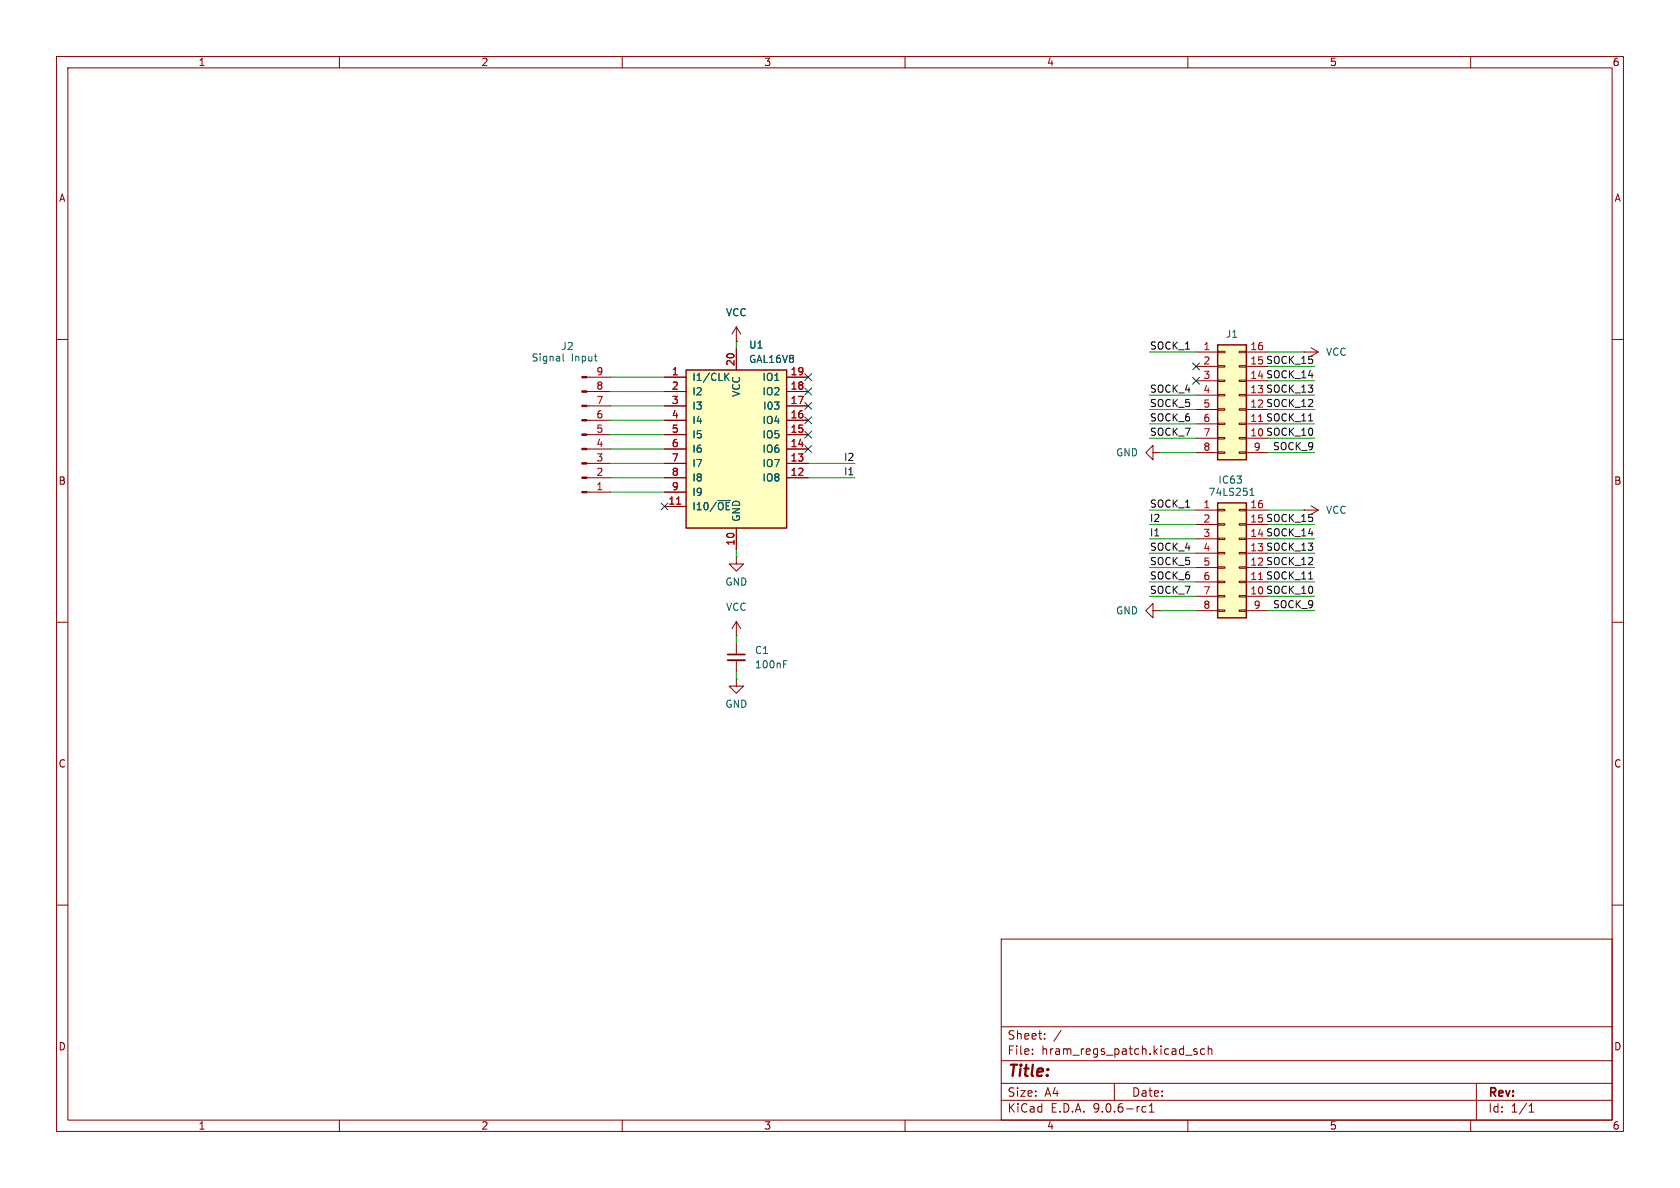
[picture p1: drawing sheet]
(kicad_sch
 (version 20250114)
 (generator "eeschema")
 (generator_version "9.0")
 (paper "A4")
 (lib_symbols
  (symbol "Connector:Conn_01x09_Pin"
   (pin_names
    (offset 1.016) (hide yes)) (exclude_from_sim no) (in_bom yes) (on_board yes)
   (property "Reference" "J" (at 0 12.7 0) (effects (font (size 1.27 1.27))))
   (property "Value" "Conn_01x09_Pin" (at 0 -12.7 0) (effects (font (size 1.27 1.27))))
   (property "Footprint" "" (at 0 0 0) (effects (font (size 1.27 1.27)) (hide yes)))
   (property "Datasheet" "~" (at 0 0 0) (effects (font (size 1.27 1.27)) (hide yes)))
   (property "Description" "Generic connector, single row, 01x09, script generated" (at 0 0 0) (effects (font (size 1.27 1.27)) (hide yes)))
   (property "ki_locked" "" (at 0 0 0) (effects (font (size 1.27 1.27))))
   (symbol "Conn_01x09_Pin_1_1"
    (rectangle (start 0.8636 10.287) (end 0 10.033) (stroke (width 0.1524) (type default)) (fill (type outline)))
    (rectangle (start 0.8636 7.747) (end 0 7.493) (stroke (width 0.1524) (type default)) (fill (type outline)))
    (rectangle (start 0.8636 5.207) (end 0 4.953) (stroke (width 0.1524) (type default)) (fill (type outline)))
    (rectangle (start 0.8636 2.667) (end 0 2.413) (stroke (width 0.1524) (type default)) (fill (type outline)))
    (rectangle (start 0.8636 0.127) (end 0 -0.127) (stroke (width 0.1524) (type default)) (fill (type outline)))
    (rectangle (start 0.8636 -2.413) (end 0 -2.667) (stroke (width 0.1524) (type default)) (fill (type outline)))
    (rectangle (start 0.8636 -4.953) (end 0 -5.207) (stroke (width 0.1524) (type default)) (fill (type outline)))
    (rectangle (start 0.8636 -7.493) (end 0 -7.747) (stroke (width 0.1524) (type default)) (fill (type outline)))
    (rectangle (start 0.8636 -10.033) (end 0 -10.287) (stroke (width 0.1524) (type default)) (fill (type outline)))
    (polyline (pts (xy 1.27 10.16) (xy 0.8636 10.16)) (stroke (width 0.1524) (type default)) (fill (type none)))
    (polyline (pts (xy 1.27 7.62) (xy 0.8636 7.62)) (stroke (width 0.1524) (type default)) (fill (type none)))
    (polyline (pts (xy 1.27 5.08) (xy 0.8636 5.08)) (stroke (width 0.1524) (type default)) (fill (type none)))
    (polyline (pts (xy 1.27 2.54) (xy 0.8636 2.54)) (stroke (width 0.1524) (type default)) (fill (type none)))
    (polyline (pts (xy 1.27 0) (xy 0.8636 0)) (stroke (width 0.1524) (type default)) (fill (type none)))
    (polyline (pts (xy 1.27 -2.54) (xy 0.8636 -2.54)) (stroke (width 0.1524) (type default)) (fill (type none)))
    (polyline (pts (xy 1.27 -5.08) (xy 0.8636 -5.08)) (stroke (width 0.1524) (type default)) (fill (type none)))
    (polyline (pts (xy 1.27 -7.62) (xy 0.8636 -7.62)) (stroke (width 0.1524) (type default)) (fill (type none)))
    (polyline (pts (xy 1.27 -10.16) (xy 0.8636 -10.16)) (stroke (width 0.1524) (type default)) (fill (type none)))
    (pin passive line (at 5.08 10.16 180) (length 3.81) (name "Pin_1" (effects (font (size 1.27 1.27)))) (number "1" (effects (font (size 1.27 1.27)))))
    (pin passive line (at 5.08 7.62 180) (length 3.81) (name "Pin_2" (effects (font (size 1.27 1.27)))) (number "2" (effects (font (size 1.27 1.27)))))
    (pin passive line (at 5.08 5.08 180) (length 3.81) (name "Pin_3" (effects (font (size 1.27 1.27)))) (number "3" (effects (font (size 1.27 1.27)))))
    (pin passive line (at 5.08 2.54 180) (length 3.81) (name "Pin_4" (effects (font (size 1.27 1.27)))) (number "4" (effects (font (size 1.27 1.27)))))
    (pin passive line (at 5.08 0 180) (length 3.81) (name "Pin_5" (effects (font (size 1.27 1.27)))) (number "5" (effects (font (size 1.27 1.27)))))
    (pin passive line (at 5.08 -2.54 180) (length 3.81) (name "Pin_6" (effects (font (size 1.27 1.27)))) (number "6" (effects (font (size 1.27 1.27)))))
    (pin passive line (at 5.08 -5.08 180) (length 3.81) (name "Pin_7" (effects (font (size 1.27 1.27)))) (number "7" (effects (font (size 1.27 1.27)))))
    (pin passive line (at 5.08 -7.62 180) (length 3.81) (name "Pin_8" (effects (font (size 1.27 1.27)))) (number "8" (effects (font (size 1.27 1.27)))))
    (pin passive line (at 5.08 -10.16 180) (length 3.81) (name "Pin_9" (effects (font (size 1.27 1.27)))) (number "9" (effects (font (size 1.27 1.27))))))
   (embedded_fonts no))
  (symbol "Connector_Generic:Conn_02x08_Counter_Clockwise"
   (pin_names
    (offset 1.016) (hide yes)) (exclude_from_sim no) (in_bom yes) (on_board yes)
   (property "Reference" "J" (at 1.27 10.16 0) (effects (font (size 1.27 1.27))))
   (property "Value" "Conn_02x08_Counter_Clockwise" (at 1.27 -12.7 0) (effects (font (size 1.27 1.27))))
   (property "Footprint" "" (at 0 0 0) (effects (font (size 1.27 1.27)) (hide yes)))
   (property "Datasheet" "~" (at 0 0 0) (effects (font (size 1.27 1.27)) (hide yes)))
   (property "Description" "Generic connector, double row, 02x08, counter clockwise pin numbering scheme (similar to DIP package numbering), script generated (kicad-library-utils/schlib/autogen/connector/)" (at 0 0 0) (effects (font (size 1.27 1.27)) (hide yes)))
   (symbol "Conn_02x08_Counter_Clockwise_1_1"
    (rectangle (start -1.27 8.89) (end 3.81 -11.43) (stroke (width 0.254) (type default)) (fill (type background)))
    (rectangle (start -1.27 7.747) (end 0 7.493) (stroke (width 0.1524) (type default)) (fill (type none)))
    (rectangle (start -1.27 5.207) (end 0 4.953) (stroke (width 0.1524) (type default)) (fill (type none)))
    (rectangle (start -1.27 2.667) (end 0 2.413) (stroke (width 0.1524) (type default)) (fill (type none)))
    (rectangle (start -1.27 0.127) (end 0 -0.127) (stroke (width 0.1524) (type default)) (fill (type none)))
    (rectangle (start -1.27 -2.413) (end 0 -2.667) (stroke (width 0.1524) (type default)) (fill (type none)))
    (rectangle (start -1.27 -4.953) (end 0 -5.207) (stroke (width 0.1524) (type default)) (fill (type none)))
    (rectangle (start -1.27 -7.493) (end 0 -7.747) (stroke (width 0.1524) (type default)) (fill (type none)))
    (rectangle (start -1.27 -10.033) (end 0 -10.287) (stroke (width 0.1524) (type default)) (fill (type none)))
    (rectangle (start 3.81 7.747) (end 2.54 7.493) (stroke (width 0.1524) (type default)) (fill (type none)))
    (rectangle (start 3.81 5.207) (end 2.54 4.953) (stroke (width 0.1524) (type default)) (fill (type none)))
    (rectangle (start 3.81 2.667) (end 2.54 2.413) (stroke (width 0.1524) (type default)) (fill (type none)))
    (rectangle (start 3.81 0.127) (end 2.54 -0.127) (stroke (width 0.1524) (type default)) (fill (type none)))
    (rectangle (start 3.81 -2.413) (end 2.54 -2.667) (stroke (width 0.1524) (type default)) (fill (type none)))
    (rectangle (start 3.81 -4.953) (end 2.54 -5.207) (stroke (width 0.1524) (type default)) (fill (type none)))
    (rectangle (start 3.81 -7.493) (end 2.54 -7.747) (stroke (width 0.1524) (type default)) (fill (type none)))
    (rectangle (start 3.81 -10.033) (end 2.54 -10.287) (stroke (width 0.1524) (type default)) (fill (type none)))
    (pin passive line (at -5.08 7.62 0) (length 3.81) (name "Pin_1" (effects (font (size 1.27 1.27)))) (number "1" (effects (font (size 1.27 1.27)))))
    (pin passive line (at -5.08 5.08 0) (length 3.81) (name "Pin_2" (effects (font (size 1.27 1.27)))) (number "2" (effects (font (size 1.27 1.27)))))
    (pin passive line (at -5.08 2.54 0) (length 3.81) (name "Pin_3" (effects (font (size 1.27 1.27)))) (number "3" (effects (font (size 1.27 1.27)))))
    (pin passive line (at -5.08 0 0) (length 3.81) (name "Pin_4" (effects (font (size 1.27 1.27)))) (number "4" (effects (font (size 1.27 1.27)))))
    (pin passive line (at -5.08 -2.54 0) (length 3.81) (name "Pin_5" (effects (font (size 1.27 1.27)))) (number "5" (effects (font (size 1.27 1.27)))))
    (pin passive line (at -5.08 -5.08 0) (length 3.81) (name "Pin_6" (effects (font (size 1.27 1.27)))) (number "6" (effects (font (size 1.27 1.27)))))
    (pin passive line (at -5.08 -7.62 0) (length 3.81) (name "Pin_7" (effects (font (size 1.27 1.27)))) (number "7" (effects (font (size 1.27 1.27)))))
    (pin passive line (at -5.08 -10.16 0) (length 3.81) (name "Pin_8" (effects (font (size 1.27 1.27)))) (number "8" (effects (font (size 1.27 1.27)))))
    (pin passive line (at 7.62 7.62 180) (length 3.81) (name "Pin_16" (effects (font (size 1.27 1.27)))) (number "16" (effects (font (size 1.27 1.27)))))
    (pin passive line (at 7.62 5.08 180) (length 3.81) (name "Pin_15" (effects (font (size 1.27 1.27)))) (number "15" (effects (font (size 1.27 1.27)))))
    (pin passive line (at 7.62 2.54 180) (length 3.81) (name "Pin_14" (effects (font (size 1.27 1.27)))) (number "14" (effects (font (size 1.27 1.27)))))
    (pin passive line (at 7.62 0 180) (length 3.81) (name "Pin_13" (effects (font (size 1.27 1.27)))) (number "13" (effects (font (size 1.27 1.27)))))
    (pin passive line (at 7.62 -2.54 180) (length 3.81) (name "Pin_12" (effects (font (size 1.27 1.27)))) (number "12" (effects (font (size 1.27 1.27)))))
    (pin passive line (at 7.62 -5.08 180) (length 3.81) (name "Pin_11" (effects (font (size 1.27 1.27)))) (number "11" (effects (font (size 1.27 1.27)))))
    (pin passive line (at 7.62 -7.62 180) (length 3.81) (name "Pin_10" (effects (font (size 1.27 1.27)))) (number "10" (effects (font (size 1.27 1.27)))))
    (pin passive line (at 7.62 -10.16 180) (length 3.81) (name "Pin_9" (effects (font (size 1.27 1.27)))) (number "9" (effects (font (size 1.27 1.27))))))
   (embedded_fonts no))
  (symbol "Device:C_Small"
   (pin_numbers (hide yes))
   (pin_names
    (offset 0.254) (hide yes)) (exclude_from_sim no) (in_bom yes) (on_board yes)
   (property "Reference" "C" (at 0.254 1.778 0) (effects (font (size 1.27 1.27)) (justify left)))
   (property "Value" "C_Small" (at 0.254 -2.032 0) (effects (font (size 1.27 1.27)) (justify left)))
   (property "Footprint" "" (at 0 0 0) (effects (font (size 1.27 1.27)) (hide yes)))
   (property "Datasheet" "~" (at 0 0 0) (effects (font (size 1.27 1.27)) (hide yes)))
   (property "Description" "Unpolarized capacitor, small symbol" (at 0 0 0) (effects (font (size 1.27 1.27)) (hide yes)))
   (symbol "C_Small_0_1"
    (polyline (pts (xy -1.524 0.508) (xy 1.524 0.508)) (stroke (width 0.3048) (type default)) (fill (type none)))
    (polyline (pts (xy -1.524 -0.508) (xy 1.524 -0.508)) (stroke (width 0.3302) (type default)) (fill (type none))))
   (symbol "C_Small_1_1"
    (pin passive line (at 0 2.54 270) (length 2.032) (name "~" (effects (font (size 1.27 1.27)))) (number "1" (effects (font (size 1.27 1.27)))))
    (pin passive line (at 0 -2.54 90) (length 2.032) (name "~" (effects (font (size 1.27 1.27)))) (number "2" (effects (font (size 1.27 1.27))))))
   (embedded_fonts no))
  (symbol "Logic_Programmable:GAL16V8"
   (pin_names
    (offset 1.016)) (exclude_from_sim no) (in_bom yes) (on_board yes)
   (property "Reference" "U" (at -8.89 16.51 0) (effects (font (size 1.27 1.27)) (justify left)))
   (property "Value" "GAL16V8" (at 1.27 16.51 0) (effects (font (size 1.27 1.27)) (justify left)))
   (property "Footprint" "" (at 0 0 0) (effects (font (size 1.27 1.27)) (hide yes)))
   (property "Datasheet" "" (at 0 0 0) (effects (font (size 1.27 1.27)) (hide yes)))
   (property "Description" "Programmable Logic Array, DIP-20/SOIC-20/PLCC-20" (at 0 0 0) (effects (font (size 1.27 1.27)) (hide yes)))
   (symbol "GAL16V8_0_0"
    (pin power_in line (at 0 17.78 270) (length 3.81) (name "VCC" (effects (font (size 1.27 1.27)))) (number "20" (effects (font (size 1.27 1.27)))))
    (pin power_in line (at 0 -17.78 90) (length 3.81) (name "GND" (effects (font (size 1.27 1.27)))) (number "10" (effects (font (size 1.27 1.27))))))
   (symbol "GAL16V8_0_1"
    (rectangle (start -8.89 13.97) (end 8.89 -13.97) (stroke (width 0.254) (type default)) (fill (type background))))
   (symbol "GAL16V8_1_1"
    (pin input line (at -12.7 12.7 0) (length 3.81) (name "I1/CLK" (effects (font (size 1.27 1.27)))) (number "1" (effects (font (size 1.27 1.27)))))
    (pin input line (at -12.7 10.16 0) (length 3.81) (name "I2" (effects (font (size 1.27 1.27)))) (number "2" (effects (font (size 1.27 1.27)))))
    (pin input line (at -12.7 7.62 0) (length 3.81) (name "I3" (effects (font (size 1.27 1.27)))) (number "3" (effects (font (size 1.27 1.27)))))
    (pin input line (at -12.7 5.08 0) (length 3.81) (name "I4" (effects (font (size 1.27 1.27)))) (number "4" (effects (font (size 1.27 1.27)))))
    (pin input line (at -12.7 2.54 0) (length 3.81) (name "I5" (effects (font (size 1.27 1.27)))) (number "5" (effects (font (size 1.27 1.27)))))
    (pin input line (at -12.7 0 0) (length 3.81) (name "I6" (effects (font (size 1.27 1.27)))) (number "6" (effects (font (size 1.27 1.27)))))
    (pin input line (at -12.7 -2.54 0) (length 3.81) (name "I7" (effects (font (size 1.27 1.27)))) (number "7" (effects (font (size 1.27 1.27)))))
    (pin input line (at -12.7 -5.08 0) (length 3.81) (name "I8" (effects (font (size 1.27 1.27)))) (number "8" (effects (font (size 1.27 1.27)))))
    (pin input line (at -12.7 -7.62 0) (length 3.81) (name "I9" (effects (font (size 1.27 1.27)))) (number "9" (effects (font (size 1.27 1.27)))))
    (pin input line (at -12.7 -10.16 0) (length 3.81) (name "I10/~{OE}" (effects (font (size 1.27 1.27)))) (number "11" (effects (font (size 1.27 1.27)))))
    (pin tri_state line (at 12.7 12.7 180) (length 3.81) (name "IO1" (effects (font (size 1.27 1.27)))) (number "19" (effects (font (size 1.27 1.27)))))
    (pin tri_state line (at 12.7 10.16 180) (length 3.81) (name "IO2" (effects (font (size 1.27 1.27)))) (number "18" (effects (font (size 1.27 1.27)))))
    (pin tri_state line (at 12.7 7.62 180) (length 3.81) (name "I03" (effects (font (size 1.27 1.27)))) (number "17" (effects (font (size 1.27 1.27)))))
    (pin tri_state line (at 12.7 5.08 180) (length 3.81) (name "IO4" (effects (font (size 1.27 1.27)))) (number "16" (effects (font (size 1.27 1.27)))))
    (pin tri_state line (at 12.7 2.54 180) (length 3.81) (name "IO5" (effects (font (size 1.27 1.27)))) (number "15" (effects (font (size 1.27 1.27)))))
    (pin tri_state line (at 12.7 0 180) (length 3.81) (name "IO6" (effects (font (size 1.27 1.27)))) (number "14" (effects (font (size 1.27 1.27)))))
    (pin tri_state line (at 12.7 -2.54 180) (length 3.81) (name "IO7" (effects (font (size 1.27 1.27)))) (number "13" (effects (font (size 1.27 1.27)))))
    (pin tri_state line (at 12.7 -5.08 180) (length 3.81) (name "IO8" (effects (font (size 1.27 1.27)))) (number "12" (effects (font (size 1.27 1.27))))))
   (embedded_fonts no))
  (symbol "power:GND"
   (power)
   (pin_numbers (hide yes))
   (pin_names
    (offset 0) (hide yes)) (exclude_from_sim no) (in_bom yes) (on_board yes)
   (property "Reference" "#PWR" (at 0 -6.35 0) (effects (font (size 1.27 1.27)) (hide yes)))
   (property "Value" "GND" (at 0 -3.81 0) (effects (font (size 1.27 1.27))))
   (property "Footprint" "" (at 0 0 0) (effects (font (size 1.27 1.27)) (hide yes)))
   (property "Datasheet" "" (at 0 0 0) (effects (font (size 1.27 1.27)) (hide yes)))
   (property "Description" "Power symbol creates a global label with name \"GND\" , ground" (at 0 0 0) (effects (font (size 1.27 1.27)) (hide yes)))
   (symbol "GND_0_1"
    (polyline (pts (xy 0 0) (xy 0 -1.27) (xy 1.27 -1.27) (xy 0 -2.54) (xy -1.27 -1.27) (xy 0 -1.27)) (stroke (width 0) (type default)) (fill (type none))))
   (symbol "GND_1_1"
    (pin power_in line (at 0 0 270) (length 0) (name "~" (effects (font (size 1.27 1.27)))) (number "1" (effects (font (size 1.27 1.27))))))
   (embedded_fonts no))
  (symbol "power:VCC"
   (power)
   (pin_numbers (hide yes))
   (pin_names
    (offset 0) (hide yes)) (exclude_from_sim no) (in_bom yes) (on_board yes)
   (property "Reference" "#PWR" (at 0 -3.81 0) (effects (font (size 1.27 1.27)) (hide yes)))
   (property "Value" "VCC" (at 0 3.556 0) (effects (font (size 1.27 1.27))))
   (property "Footprint" "" (at 0 0 0) (effects (font (size 1.27 1.27)) (hide yes)))
   (property "Datasheet" "" (at 0 0 0) (effects (font (size 1.27 1.27)) (hide yes)))
   (property "Description" "Power symbol creates a global label with name \"VCC\"" (at 0 0 0) (effects (font (size 1.27 1.27)) (hide yes)))
   (symbol "VCC_0_1"
    (polyline (pts (xy -0.762 1.27) (xy 0 2.54)) (stroke (width 0) (type default)) (fill (type none)))
    (polyline (pts (xy 0 2.54) (xy 0.762 1.27)) (stroke (width 0) (type default)) (fill (type none)))
    (polyline (pts (xy 0 0) (xy 0 2.54)) (stroke (width 0) (type default)) (fill (type none))))
   (symbol "VCC_1_1"
    (pin power_in line (at 0 0 90) (length 0) (name "~" (effects (font (size 1.27 1.27)))) (number "1" (effects (font (size 1.27 1.27))))))
   (embedded_fonts no)))
 (no_connect
  (at 142.875 74.295))
 (no_connect
  (at 142.875 79.375))
 (no_connect
  (at 142.875 71.755))
 (no_connect
  (at 211.455 67.31))
 (no_connect
  (at 142.875 69.215))
 (no_connect
  (at 117.475 89.535))
 (no_connect
  (at 142.875 66.675))
 (no_connect
  (at 211.455 64.77))
 (no_connect
  (at 142.875 76.835))
 (wire
  (pts (xy 203.2 62.23) (xy 211.455 62.23))
  (stroke (width 0) (type default)))
 (wire
  (pts (xy 224.155 107.95) (xy 232.41 107.95))
  (stroke (width 0) (type default)))
 (wire
  (pts (xy 224.155 100.33) (xy 232.41 100.33))
  (stroke (width 0) (type default)))
 (wire
  (pts (xy 224.155 92.71) (xy 232.41 92.71))
  (stroke (width 0) (type default)))
 (wire
  (pts (xy 107.95 86.995) (xy 117.475 86.995))
  (stroke (width 0) (type default)))
 (wire
  (pts (xy 203.2 72.39) (xy 211.455 72.39))
  (stroke (width 0) (type default)))
 (wire
  (pts (xy 151.13 84.455) (xy 142.875 84.455))
  (stroke (width 0) (type default)))
 (wire
  (pts (xy 224.155 64.77) (xy 232.41 64.77))
  (stroke (width 0) (type default)))
 (wire
  (pts (xy 203.2 77.47) (xy 211.455 77.47))
  (stroke (width 0) (type default)))
 (wire
  (pts (xy 107.95 81.915) (xy 117.475 81.915))
  (stroke (width 0) (type default)))
 (wire
  (pts (xy 203.2 100.33) (xy 211.455 100.33))
  (stroke (width 0) (type default)))
 (wire
  (pts (xy 107.95 76.835) (xy 117.475 76.835))
  (stroke (width 0) (type default)))
 (wire
  (pts (xy 224.155 74.93) (xy 232.41 74.93))
  (stroke (width 0) (type default)))
 (wire
  (pts (xy 205.105 80.01) (xy 211.455 80.01))
  (stroke (width 0) (type default)))
 (wire
  (pts (xy 151.13 81.915) (xy 142.875 81.915))
  (stroke (width 0) (type default)))
 (wire
  (pts (xy 203.2 102.87) (xy 211.455 102.87))
  (stroke (width 0) (type default)))
 (wire
  (pts (xy 205.105 107.95) (xy 211.455 107.95))
  (stroke (width 0) (type default)))
 (wire
  (pts (xy 107.95 79.375) (xy 117.475 79.375))
  (stroke (width 0) (type default)))
 (wire
  (pts (xy 224.155 77.47) (xy 232.41 77.47))
  (stroke (width 0) (type default)))
 (wire
  (pts (xy 224.155 80.01) (xy 232.41 80.01))
  (stroke (width 0) (type default)))
 (wire
  (pts (xy 107.95 69.215) (xy 117.475 69.215))
  (stroke (width 0) (type default)))
 (wire
  (pts (xy 203.2 90.17) (xy 211.455 90.17))
  (stroke (width 0) (type default)))
 (wire
  (pts (xy 203.2 105.41) (xy 211.455 105.41))
  (stroke (width 0) (type default)))
 (wire
  (pts (xy 203.2 95.25) (xy 211.455 95.25))
  (stroke (width 0) (type default)))
 (wire
  (pts (xy 107.95 84.455) (xy 117.475 84.455))
  (stroke (width 0) (type default)))
 (wire
  (pts (xy 224.155 67.31) (xy 232.41 67.31))
  (stroke (width 0) (type default)))
 (wire
  (pts (xy 203.2 92.71) (xy 211.455 92.71))
  (stroke (width 0) (type default)))
 (wire
  (pts (xy 224.155 102.87) (xy 232.41 102.87))
  (stroke (width 0) (type default)))
 (wire
  (pts (xy 107.95 74.295) (xy 117.475 74.295))
  (stroke (width 0) (type default)))
 (wire
  (pts (xy 130.175 60.325) (xy 130.175 61.595))
  (stroke (width 0) (type default)))
 (wire
  (pts (xy 224.155 95.25) (xy 232.41 95.25))
  (stroke (width 0) (type default)))
 (wire
  (pts (xy 203.2 69.85) (xy 211.455 69.85))
  (stroke (width 0) (type default)))
 (wire
  (pts (xy 107.95 66.675) (xy 117.475 66.675))
  (stroke (width 0) (type default)))
 (wire
  (pts (xy 224.155 62.23) (xy 230.505 62.23))
  (stroke (width 0) (type default)))
 (wire
  (pts (xy 130.175 118.745) (xy 130.175 120.015))
  (stroke (width 0) (type default)))
 (wire
  (pts (xy 107.95 71.755) (xy 117.475 71.755))
  (stroke (width 0) (type default)))
 (wire
  (pts (xy 203.2 97.79) (xy 211.455 97.79))
  (stroke (width 0) (type default)))
 (wire
  (pts (xy 224.155 97.79) (xy 232.41 97.79))
  (stroke (width 0) (type default)))
 (wire
  (pts (xy 224.155 105.41) (xy 232.41 105.41))
  (stroke (width 0) (type default)))
 (wire
  (pts (xy 130.175 97.155) (xy 130.175 98.425))
  (stroke (width 0) (type default)))
 (wire
  (pts (xy 224.155 72.39) (xy 232.41 72.39))
  (stroke (width 0) (type default)))
 (wire
  (pts (xy 203.2 74.93) (xy 211.455 74.93))
  (stroke (width 0) (type default)))
 (wire
  (pts (xy 224.155 69.85) (xy 232.41 69.85))
  (stroke (width 0) (type default)))
 (wire
  (pts (xy 130.175 112.395) (xy 130.175 113.665))
  (stroke (width 0) (type default)))
 (wire
  (pts (xy 224.155 90.17) (xy 230.505 90.17))
  (stroke (width 0) (type default)))
 (label "I2"
  (at 151.13 81.915 180)
  (effects (font (size 1.27 1.27)) (justify right bottom)))
 (label "SOCK_12"
  (at 232.41 72.39 180)
  (effects (font (size 1.27 1.27)) (justify right bottom)))
 (label "SOCK_10"
  (at 232.41 105.41 180)
  (effects (font (size 1.27 1.27)) (justify right bottom)))
 (label "SOCK_14"
  (at 232.41 95.25 180)
  (effects (font (size 1.27 1.27)) (justify right bottom)))
 (label "SOCK_13"
  (at 232.41 69.85 180)
  (effects (font (size 1.27 1.27)) (justify right bottom)))
 (label "SOCK_15"
  (at 232.41 64.77 180)
  (effects (font (size 1.27 1.27)) (justify right bottom)))
 (label "SOCK_9"
  (at 232.41 80.01 180)
  (effects (font (size 1.27 1.27)) (justify right bottom)))
 (label "SOCK_4"
  (at 203.2 69.85 0)
  (effects (font (size 1.27 1.27)) (justify left bottom)))
 (label "SOCK_5"
  (at 203.2 72.39 0)
  (effects (font (size 1.27 1.27)) (justify left bottom)))
 (label "SOCK_9"
  (at 232.41 107.95 180)
  (effects (font (size 1.27 1.27)) (justify right bottom)))
 (label "SOCK_10"
  (at 232.41 77.47 180)
  (effects (font (size 1.27 1.27)) (justify right bottom)))
 (label "SOCK_12"
  (at 232.41 100.33 180)
  (effects (font (size 1.27 1.27)) (justify right bottom)))
 (label "SOCK_11"
  (at 232.41 102.87 180)
  (effects (font (size 1.27 1.27)) (justify right bottom)))
 (label "SOCK_13"
  (at 232.41 97.79 180)
  (effects (font (size 1.27 1.27)) (justify right bottom)))
 (label "I2"
  (at 203.2 92.71 0)
  (effects (font (size 1.27 1.27)) (justify left bottom)))
 (label "SOCK_1"
  (at 203.2 90.17 0)
  (effects (font (size 1.27 1.27)) (justify left bottom)))
 (label "SOCK_11"
  (at 232.41 74.93 180)
  (effects (font (size 1.27 1.27)) (justify right bottom)))
 (label "SOCK_15"
  (at 232.41 92.71 180)
  (effects (font (size 1.27 1.27)) (justify right bottom)))
 (label "SOCK_6"
  (at 203.2 74.93 0)
  (effects (font (size 1.27 1.27)) (justify left bottom)))
 (label "I1"
  (at 203.2 95.25 0)
  (effects (font (size 1.27 1.27)) (justify left bottom)))
 (label "SOCK_6"
  (at 203.2 102.87 0)
  (effects (font (size 1.27 1.27)) (justify left bottom)))
 (label "SOCK_7"
  (at 203.2 77.47 0)
  (effects (font (size 1.27 1.27)) (justify left bottom)))
 (label "SOCK_1"
  (at 203.2 62.23 0)
  (effects (font (size 1.27 1.27)) (justify left bottom)))
 (label "I1"
  (at 151.13 84.455 180)
  (effects (font (size 1.27 1.27)) (justify right bottom)))
 (label "SOCK_14"
  (at 232.41 67.31 180)
  (effects (font (size 1.27 1.27)) (justify right bottom)))
 (label "SOCK_5"
  (at 203.2 100.33 0)
  (effects (font (size 1.27 1.27)) (justify left bottom)))
 (label "SOCK_7"
  (at 203.2 105.41 0)
  (effects (font (size 1.27 1.27)) (justify left bottom)))
 (label "SOCK_4"
  (at 203.2 97.79 0)
  (effects (font (size 1.27 1.27)) (justify left bottom)))
 (symbol
  (lib_id "Device:C_Small")
  (at 130.175 116.205 0)
  (unit 1)
  (exclude_from_sim no)
  (in_bom yes)
  (on_board yes)
  (dnp no)
  (fields_autoplaced yes)
  (property "Reference" "C1" (at 133.35 114.9412 0) (effects (font (size 1.27 1.27)) (justify left)))
  (property "Value" "100nF" (at 133.35 117.4812 0) (effects (font (size 1.27 1.27)) (justify left)))
  (property "Footprint" "Capacitor_THT:C_Disc_D4.3mm_W1.9mm_P5.00mm" (at 130.175 116.205 0) (effects (font (size 1.27 1.27)) (hide yes)))
  (property "Datasheet" "~" (at 130.175 116.205 0) (effects (font (size 1.27 1.27)) (hide yes)))
  (property "Description" "Unpolarized capacitor, small symbol" (at 130.175 116.205 0) (effects (font (size 1.27 1.27)) (hide yes)))
  (pin "1")
  (pin "2"))
 (symbol
  (lib_id "power:GND")
  (at 205.105 80.01 270)
  (unit 1)
  (exclude_from_sim no)
  (in_bom yes)
  (on_board yes)
  (dnp no)
  (fields_autoplaced yes)
  (property "Reference" "#PWR01" (at 198.755 80.01 0) (effects (font (size 1.27 1.27)) (hide yes)))
  (property "Value" "GND" (at 201.295 80.0099 90) (effects (font (size 1.27 1.27)) (justify right)))
  (property "Footprint" "" (at 205.105 80.01 0) (effects (font (size 1.27 1.27)) (hide yes)))
  (property "Datasheet" "" (at 205.105 80.01 0) (effects (font (size 1.27 1.27)) (hide yes)))
  (property "Description" "Power symbol creates a global label with name \"GND\" , ground" (at 205.105 80.01 0) (effects (font (size 1.27 1.27)) (hide yes)))
  (pin "1"))
 (symbol
  (lib_id "Logic_Programmable:GAL16V8")
  (at 130.175 79.375 0)
  (unit 1)
  (exclude_from_sim no)
  (in_bom yes)
  (on_board yes)
  (dnp no)
  (fields_autoplaced yes)
  (property "Reference" "U1" (at 132.3183 60.96 0) (effects (font (size 1.27 1.27)) (justify left)))
  (property "Value" "GAL16V8" (at 132.3183 63.5 0) (effects (font (size 1.27 1.27)) (justify left)))
  (property "Footprint" "Package_DIP:DIP-20_W7.62mm" (at 130.175 79.375 0) (effects (font (size 1.27 1.27)) (hide yes)))
  (property "Datasheet" "" (at 130.175 79.375 0) (effects (font (size 1.27 1.27)) (hide yes)))
  (property "Description" "Programmable Logic Array, DIP-20/SOIC-20/PLCC-20" (at 130.175 79.375 0) (effects (font (size 1.27 1.27)) (hide yes)))
  (pin "9")
  (pin "2")
  (pin "20")
  (pin "1")
  (pin "3")
  (pin "10")
  (pin "4")
  (pin "5")
  (pin "6")
  (pin "7")
  (pin "8")
  (pin "14")
  (pin "18")
  (pin "11")
  (pin "17")
  (pin "15")
  (pin "13")
  (pin "19")
  (pin "16")
  (pin "12"))
 (symbol
  (lib_id "power:VCC")
  (at 230.505 90.17 270)
  (unit 1)
  (exclude_from_sim no)
  (in_bom yes)
  (on_board yes)
  (dnp no)
  (fields_autoplaced yes)
  (property "Reference" "#PWR08" (at 226.695 90.17 0) (effects (font (size 1.27 1.27)) (hide yes)))
  (property "Value" "VCC" (at 234.315 90.1699 90) (effects (font (size 1.27 1.27)) (justify left)))
  (property "Footprint" "" (at 230.505 90.17 0) (effects (font (size 1.27 1.27)) (hide yes)))
  (property "Datasheet" "" (at 230.505 90.17 0) (effects (font (size 1.27 1.27)) (hide yes)))
  (property "Description" "Power symbol creates a global label with name \"VCC\"" (at 230.505 90.17 0) (effects (font (size 1.27 1.27)) (hide yes)))
  (pin "1"))
 (symbol
  (lib_id "power:VCC")
  (at 130.175 60.325 0)
  (unit 1)
  (exclude_from_sim no)
  (in_bom yes)
  (on_board yes)
  (dnp no)
  (fields_autoplaced yes)
  (property "Reference" "#PWR04" (at 130.175 64.135 0) (effects (font (size 1.27 1.27)) (hide yes)))
  (property "Value" "VCC" (at 130.175 55.245 0) (effects (font (size 1.27 1.27))))
  (property "Footprint" "" (at 130.175 60.325 0) (effects (font (size 1.27 1.27)) (hide yes)))
  (property "Datasheet" "" (at 130.175 60.325 0) (effects (font (size 1.27 1.27)) (hide yes)))
  (property "Description" "Power symbol creates a global label with name \"VCC\"" (at 130.175 60.325 0) (effects (font (size 1.27 1.27)) (hide yes)))
  (pin "1"))
 (symbol
  (lib_id "Connector_Generic:Conn_02x08_Counter_Clockwise")
  (at 216.535 97.79 0)
  (unit 1)
  (exclude_from_sim no)
  (in_bom yes)
  (on_board yes)
  (dnp no)
  (property "Reference" "IC63" (at 217.551 84.836 0) (effects (font (size 1.27 1.27))))
  (property "Value" "74LS251" (at 217.805 86.995 0) (effects (font (size 1.27 1.27))))
  (property "Footprint" "Package_DIP:DIP-16_W7.62mm" (at 216.535 97.79 0) (effects (font (size 1.27 1.27)) (hide yes)))
  (property "Datasheet" "~" (at 216.535 97.79 0) (effects (font (size 1.27 1.27)) (hide yes)))
  (property "Description" "Generic connector, double row, 02x08, counter clockwise pin numbering scheme (similar to DIP package numbering), script generated (kicad-library-utils/schlib/autogen/connector/)" (at 216.535 97.79 0) (effects (font (size 1.27 1.27)) (hide yes)))
  (pin "1")
  (pin "3")
  (pin "6")
  (pin "5")
  (pin "2")
  (pin "4")
  (pin "16")
  (pin "11")
  (pin "7")
  (pin "15")
  (pin "14")
  (pin "12")
  (pin "13")
  (pin "10")
  (pin "9")
  (pin "8"))
 (symbol
  (lib_id "power:VCC")
  (at 130.175 112.395 0)
  (unit 1)
  (exclude_from_sim no)
  (in_bom yes)
  (on_board yes)
  (dnp no)
  (fields_autoplaced yes)
  (property "Reference" "#PWR06" (at 130.175 116.205 0) (effects (font (size 1.27 1.27)) (hide yes)))
  (property "Value" "VCC" (at 130.175 107.315 0) (effects (font (size 1.27 1.27))))
  (property "Footprint" "" (at 130.175 112.395 0) (effects (font (size 1.27 1.27)) (hide yes)))
  (property "Datasheet" "" (at 130.175 112.395 0) (effects (font (size 1.27 1.27)) (hide yes)))
  (property "Description" "Power symbol creates a global label with name \"VCC\"" (at 130.175 112.395 0) (effects (font (size 1.27 1.27)) (hide yes)))
  (pin "1"))
 (symbol
  (lib_id "power:GND")
  (at 205.105 107.95 270)
  (unit 1)
  (exclude_from_sim no)
  (in_bom yes)
  (on_board yes)
  (dnp no)
  (fields_autoplaced yes)
  (property "Reference" "#PWR02" (at 198.755 107.95 0) (effects (font (size 1.27 1.27)) (hide yes)))
  (property "Value" "GND" (at 201.295 107.9499 90) (effects (font (size 1.27 1.27)) (justify right)))
  (property "Footprint" "" (at 205.105 107.95 0) (effects (font (size 1.27 1.27)) (hide yes)))
  (property "Datasheet" "" (at 205.105 107.95 0) (effects (font (size 1.27 1.27)) (hide yes)))
  (property "Description" "Power symbol creates a global label with name \"GND\" , ground" (at 205.105 107.95 0) (effects (font (size 1.27 1.27)) (hide yes)))
  (pin "1"))
 (symbol
  (lib_id "power:GND")
  (at 130.175 120.015 0)
  (unit 1)
  (exclude_from_sim no)
  (in_bom yes)
  (on_board yes)
  (dnp no)
  (fields_autoplaced yes)
  (property "Reference" "#PWR07" (at 130.175 126.365 0) (effects (font (size 1.27 1.27)) (hide yes)))
  (property "Value" "GND" (at 130.175 124.46 0) (effects (font (size 1.27 1.27))))
  (property "Footprint" "" (at 130.175 120.015 0) (effects (font (size 1.27 1.27)) (hide yes)))
  (property "Datasheet" "" (at 130.175 120.015 0) (effects (font (size 1.27 1.27)) (hide yes)))
  (property "Description" "Power symbol creates a global label with name \"GND\" , ground" (at 130.175 120.015 0) (effects (font (size 1.27 1.27)) (hide yes)))
  (pin "1"))
 (symbol
  (lib_id "Connector:Conn_01x09_Pin")
  (at 102.87 76.835 0)
  (mirror x)
  (unit 1)
  (exclude_from_sim no)
  (in_bom yes)
  (on_board yes)
  (dnp no)
  (property "Reference" "J2" (at 100.33 61.214 0) (effects (font (size 1.27 1.27))))
  (property "Value" "Signal Input" (at 99.822 63.246 0) (effects (font (size 1.27 1.27))))
  (property "Footprint" "Connector_PinHeader_2.54mm:PinHeader_1x09_P2.54mm_Horizontal" (at 102.87 76.835 0) (effects (font (size 1.27 1.27)) (hide yes)))
  (property "Datasheet" "~" (at 102.87 76.835 0) (effects (font (size 1.27 1.27)) (hide yes)))
  (property "Description" "Generic connector, single row, 01x09, script generated" (at 102.87 76.835 0) (effects (font (size 1.27 1.27)) (hide yes)))
  (pin "2")
  (pin "1")
  (pin "4")
  (pin "8")
  (pin "5")
  (pin "7")
  (pin "6")
  (pin "3")
  (pin "9"))
 (symbol
  (lib_id "power:VCC")
  (at 230.505 62.23 270)
  (unit 1)
  (exclude_from_sim no)
  (in_bom yes)
  (on_board yes)
  (dnp no)
  (fields_autoplaced yes)
  (property "Reference" "#PWR03" (at 226.695 62.23 0) (effects (font (size 1.27 1.27)) (hide yes)))
  (property "Value" "VCC" (at 234.315 62.2299 90) (effects (font (size 1.27 1.27)) (justify left)))
  (property "Footprint" "" (at 230.505 62.23 0) (effects (font (size 1.27 1.27)) (hide yes)))
  (property "Datasheet" "" (at 230.505 62.23 0) (effects (font (size 1.27 1.27)) (hide yes)))
  (property "Description" "Power symbol creates a global label with name \"VCC\"" (at 230.505 62.23 0) (effects (font (size 1.27 1.27)) (hide yes)))
  (pin "1"))
 (symbol
  (lib_id "power:GND")
  (at 130.175 98.425 0)
  (unit 1)
  (exclude_from_sim no)
  (in_bom yes)
  (on_board yes)
  (dnp no)
  (fields_autoplaced yes)
  (property "Reference" "#PWR05" (at 130.175 104.775 0) (effects (font (size 1.27 1.27)) (hide yes)))
  (property "Value" "GND" (at 130.175 102.87 0) (effects (font (size 1.27 1.27))))
  (property "Footprint" "" (at 130.175 98.425 0) (effects (font (size 1.27 1.27)) (hide yes)))
  (property "Datasheet" "" (at 130.175 98.425 0) (effects (font (size 1.27 1.27)) (hide yes)))
  (property "Description" "Power symbol creates a global label with name \"GND\" , ground" (at 130.175 98.425 0) (effects (font (size 1.27 1.27)) (hide yes)))
  (pin "1"))
 (symbol
  (lib_id "Connector_Generic:Conn_02x08_Counter_Clockwise")
  (at 216.535 69.85 0)
  (unit 1)
  (exclude_from_sim no)
  (in_bom yes)
  (on_board yes)
  (dnp no)
  (fields_autoplaced yes)
  (property "Reference" "J1" (at 217.805 59.055 0) (effects (font (size 1.27 1.27))))
  (property "Value" "~" (at 217.805 59.055 0) (effects (font (size 1.27 1.27)) (hide yes)))
  (property "Footprint" "patch_lib:reversed_DIP-16_W7.62mm" (at 216.535 69.85 0) (effects (font (size 1.27 1.27)) (hide yes)))
  (property "Datasheet" "~" (at 216.535 69.85 0) (effects (font (size 1.27 1.27)) (hide yes)))
  (property "Description" "Generic connector, double row, 02x08, counter clockwise pin numbering scheme (similar to DIP package numbering), script generated (kicad-library-utils/schlib/autogen/connector/)" (at 216.535 69.85 0) (effects (font (size 1.27 1.27)) (hide yes)))
  (pin "1")
  (pin "3")
  (pin "6")
  (pin "5")
  (pin "2")
  (pin "4")
  (pin "16")
  (pin "11")
  (pin "7")
  (pin "15")
  (pin "14")
  (pin "12")
  (pin "13")
  (pin "10")
  (pin "9")
  (pin "8"))
 (sheet_instances
  (path ""
   (page "1")))
 (embedded_fonts no))
